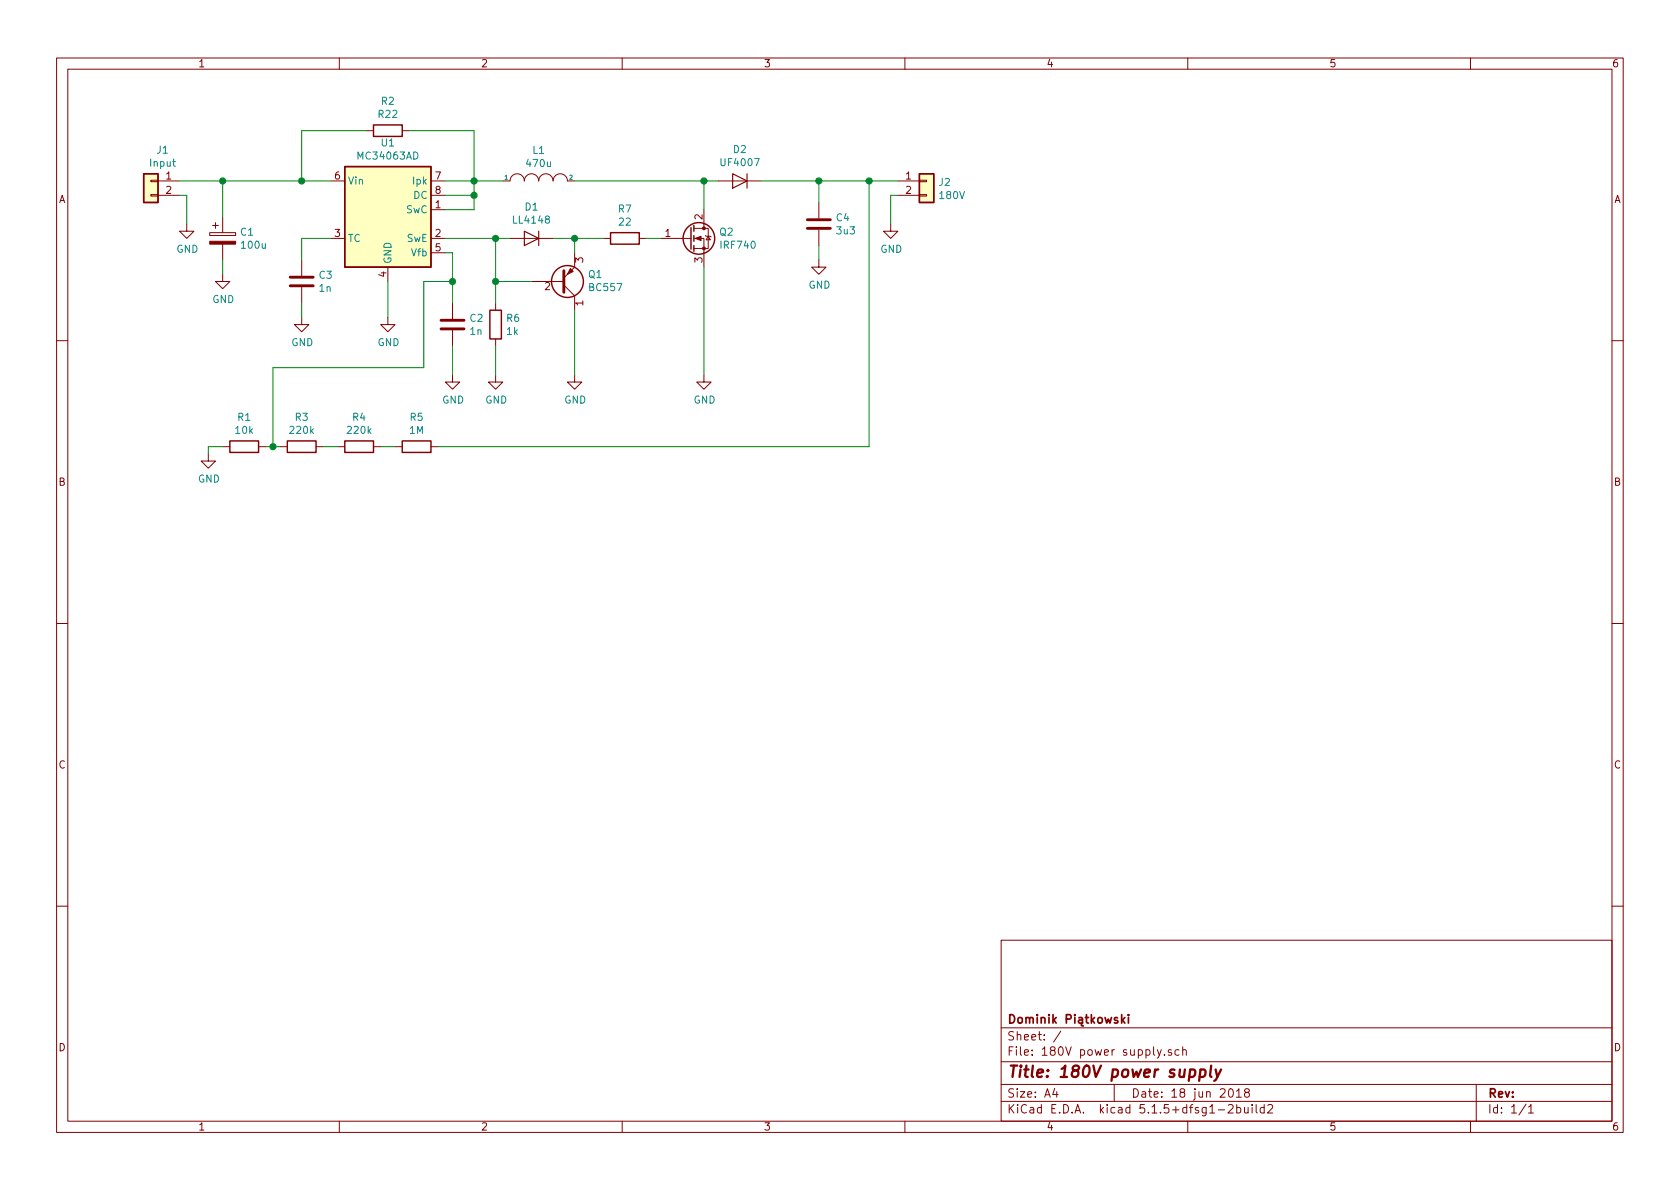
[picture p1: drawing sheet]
EESchema Schematic File Version 4
EELAYER 30 0
EELAYER END
$Descr A4 11693 8268
encoding utf-8
Sheet 1 1
Title "180V power supply"
Date "18 jun 2018"
Rev ""
Comp "Dominik Piątkowski"
Comment1 ""
Comment2 ""
Comment3 ""
Comment4 ""
$EndDescr
$Comp
L Device:R R2
U 1 1
P 2700 900
F 0 "R2" V 2493 900 50  0000 C CNN
F 1 "R22" V 2584 900 50  0000 C CNN
F 2 "Resistor_SMD:R_1206_3216Metric" V 2630 900 50  0001 C CNN
F 3 "~" H 2700 900 50  0001 C CNN
	1    2700 900 
	0    1    1    0   
$EndComp
$Comp
L Device:CP C1
U 1 1
P 1550 1650
F 0 "C1" H 1668 1696 50  0000 L CNN
F 1 "100u" H 1668 1605 50  0000 L CNN
F 2 "Capacitor_THT:C_Radial_D6.3mm_H11.0mm_P2.50mm" H 1588 1500 50  0001 C CNN
F 3 "~" H 1550 1650 50  0001 C CNN
	1    1550 1650
	1    0    0    -1  
$EndComp
$Comp
L Device:C C2
U 1 1
P 3150 2250
F 0 "C2" H 3265 2296 50  0000 L CNN
F 1 "1n" H 3265 2205 50  0000 L CNN
F 2 "Capacitor_SMD:C_0805_2012Metric" H 3188 2100 50  0001 C CNN
F 3 "~" H 3150 2250 50  0001 C CNN
	1    3150 2250
	1    0    0    -1  
$EndComp
$Comp
L Regulator_Switching:MC34063AD U1
U 1 1
P 2700 1450
F 0 "U1" H 2700 1917 50  0000 C CNN
F 1 "MC34063AD" H 2700 1826 50  0000 C CNN
F 2 "Package_SO:SOIC-8_3.9x4.9mm_P1.27mm" H 2750 1000 50  0001 L CNN
F 3 "http://www.onsemi.com/pub_link/Collateral/MC34063A-D.PDF" H 3200 1350 50  0001 C CNN
	1    2700 1450
	1    0    0    -1  
$EndComp
$Comp
L Device:C C3
U 1 1
P 2100 1950
F 0 "C3" H 2215 1996 50  0000 L CNN
F 1 "1n" H 2215 1905 50  0000 L CNN
F 2 "Capacitor_SMD:C_0805_2012Metric" H 2138 1800 50  0001 C CNN
F 3 "~" H 2100 1950 50  0001 C CNN
	1    2100 1950
	1    0    0    -1  
$EndComp
Wire Wire Line
	2850 900  3300 900 
Wire Wire Line
	3300 900  3300 1250
Wire Wire Line
	3300 1250 3100 1250
Wire Wire Line
	2550 900  2100 900 
Wire Wire Line
	2100 900  2100 1250
Connection ~ 2100 1250
Wire Wire Line
	2100 1250 2300 1250
Wire Wire Line
	2100 1650 2300 1650
$Comp
L power:GND #PWR0101
U 1 1
P 1550 1900
F 0 "#PWR0101" H 1550 1650 50  0001 C CNN
F 1 "GND" H 1555 1727 50  0000 C CNN
F 2 "" H 1550 1900 50  0001 C CNN
F 3 "" H 1550 1900 50  0001 C CNN
	1    1550 1900
	1    0    0    -1  
$EndComp
$Comp
L power:GND #PWR0102
U 1 1
P 1300 1550
F 0 "#PWR0102" H 1300 1300 50  0001 C CNN
F 1 "GND" H 1305 1377 50  0000 C CNN
F 2 "" H 1300 1550 50  0001 C CNN
F 3 "" H 1300 1550 50  0001 C CNN
	1    1300 1550
	1    0    0    -1  
$EndComp
Wire Wire Line
	1250 1250 1550 1250
Wire Wire Line
	1550 1500 1550 1250
Connection ~ 1550 1250
Wire Wire Line
	1550 1250 2100 1250
Wire Wire Line
	1550 1800 1550 1900
$Comp
L power:GND #PWR0103
U 1 1
P 2100 2200
F 0 "#PWR0103" H 2100 1950 50  0001 C CNN
F 1 "GND" H 2105 2027 50  0000 C CNN
F 2 "" H 2100 2200 50  0001 C CNN
F 3 "" H 2100 2200 50  0001 C CNN
	1    2100 2200
	1    0    0    -1  
$EndComp
$Comp
L power:GND #PWR0104
U 1 1
P 2700 2200
F 0 "#PWR0104" H 2700 1950 50  0001 C CNN
F 1 "GND" H 2705 2027 50  0000 C CNN
F 2 "" H 2700 2200 50  0001 C CNN
F 3 "" H 2700 2200 50  0001 C CNN
	1    2700 2200
	1    0    0    -1  
$EndComp
Wire Wire Line
	3100 1750 3150 1750
$Comp
L power:GND #PWR0105
U 1 1
P 3150 2600
F 0 "#PWR0105" H 3150 2350 50  0001 C CNN
F 1 "GND" H 3155 2427 50  0000 C CNN
F 2 "" H 3150 2600 50  0001 C CNN
F 3 "" H 3150 2600 50  0001 C CNN
	1    3150 2600
	1    0    0    -1  
$EndComp
Wire Wire Line
	2100 1650 2100 1800
Wire Wire Line
	2100 2100 2100 2200
Wire Wire Line
	2700 1950 2700 2200
Wire Wire Line
	3100 1450 3300 1450
Wire Wire Line
	3300 1450 3300 1350
Connection ~ 3300 1250
Wire Wire Line
	3100 1350 3300 1350
Connection ~ 3300 1350
Wire Wire Line
	3300 1350 3300 1250
$Comp
L pspice:INDUCTOR L1
U 1 1
P 3750 1250
F 0 "L1" H 3750 1465 50  0000 C CNN
F 1 "470u" H 3750 1374 50  0000 C CNN
F 2 "Inductor_THT:L_Radial_D8.7mm_P5.00mm_Fastron_07HCP" H 3750 1250 50  0001 C CNN
F 3 "~" H 3750 1250 50  0001 C CNN
	1    3750 1250
	1    0    0    -1  
$EndComp
Wire Wire Line
	3500 1250 3300 1250
$Comp
L Diode:LL4148 D1
U 1 1
P 3700 1650
F 0 "D1" H 3700 1434 50  0000 C CNN
F 1 "LL4148" H 3700 1525 50  0000 C CNN
F 2 "Diode_SMD:D_MiniMELF" H 3700 1475 50  0001 C CNN
F 3 "http://www.vishay.com/docs/85557/ll4148.pdf" H 3700 1650 50  0001 C CNN
	1    3700 1650
	-1   0    0    1   
$EndComp
$Comp
L Device:R R6
U 1 1
P 3450 2250
F 0 "R6" H 3520 2296 50  0000 L CNN
F 1 "1k" H 3520 2205 50  0000 L CNN
F 2 "Resistor_SMD:R_1206_3216Metric" V 3380 2250 50  0001 C CNN
F 3 "~" H 3450 2250 50  0001 C CNN
	1    3450 2250
	1    0    0    -1  
$EndComp
$Comp
L power:GND #PWR0106
U 1 1
P 3450 2600
F 0 "#PWR0106" H 3450 2350 50  0001 C CNN
F 1 "GND" H 3455 2427 50  0000 C CNN
F 2 "" H 3450 2600 50  0001 C CNN
F 3 "" H 3450 2600 50  0001 C CNN
	1    3450 2600
	1    0    0    -1  
$EndComp
$Comp
L Transistor_BJT:BC557 Q1
U 1 1
P 3900 1950
F 0 "Q1" H 4091 1904 50  0000 L CNN
F 1 "BC557" H 4091 1995 50  0000 L CNN
F 2 "Package_TO_SOT_THT:TO-92_Inline_Wide" H 4100 1875 50  0001 L CIN
F 3 "http://www.fairchildsemi.com/ds/BC/BC557.pdf" H 3900 1950 50  0001 L CNN
	1    3900 1950
	1    0    0    1   
$EndComp
Wire Wire Line
	3450 2100 3450 1950
Wire Wire Line
	3450 1650 3550 1650
Wire Wire Line
	3700 1950 3450 1950
Connection ~ 3450 1950
Wire Wire Line
	3450 1950 3450 1650
Wire Wire Line
	3450 2400 3450 2600
Wire Wire Line
	3850 1650 4000 1650
Wire Wire Line
	4000 1650 4000 1750
$Comp
L power:GND #PWR0107
U 1 1
P 4000 2600
F 0 "#PWR0107" H 4000 2350 50  0001 C CNN
F 1 "GND" H 4005 2427 50  0000 C CNN
F 2 "" H 4000 2600 50  0001 C CNN
F 3 "" H 4000 2600 50  0001 C CNN
	1    4000 2600
	1    0    0    -1  
$EndComp
Wire Wire Line
	4000 2150 4000 2600
$Comp
L Device:R R7
U 1 1
P 4350 1650
F 0 "R7" V 4143 1650 50  0000 C CNN
F 1 "22" V 4234 1650 50  0000 C CNN
F 2 "Resistor_SMD:R_1206_3216Metric" V 4280 1650 50  0001 C CNN
F 3 "~" H 4350 1650 50  0001 C CNN
	1    4350 1650
	0    1    1    0   
$EndComp
Wire Wire Line
	4200 1650 4000 1650
Connection ~ 4000 1650
$Comp
L Diode:1N4007 D2
U 1 1
P 5150 1250
F 0 "D2" H 5150 1034 50  0000 C CNN
F 1 "UF4007" H 5150 1125 50  0000 C CNN
F 2 "Diode_THT:D_DO-41_SOD81_P10.16mm_Horizontal" H 5150 1075 50  0001 C CNN
F 3 "" H 5150 1250 50  0001 C CNN
	1    5150 1250
	-1   0    0    1   
$EndComp
$Comp
L Transistor_FET:IRF740 Q2
U 1 1
P 4800 1650
F 0 "Q2" H 5004 1696 50  0000 L CNN
F 1 "IRF740" H 5004 1605 50  0000 L CNN
F 2 "Package_TO_SOT_THT:TO-220-3_Vertical" H 5050 1575 50  0001 L CIN
F 3 "http://www.vishay.com/docs/91054/91054.pdf" H 4800 1650 50  0001 L CNN
	1    4800 1650
	1    0    0    -1  
$EndComp
Wire Wire Line
	3450 1650 3100 1650
Connection ~ 3450 1650
$Comp
L power:GND #PWR0108
U 1 1
P 4900 2600
F 0 "#PWR0108" H 4900 2350 50  0001 C CNN
F 1 "GND" H 4905 2427 50  0000 C CNN
F 2 "" H 4900 2600 50  0001 C CNN
F 3 "" H 4900 2600 50  0001 C CNN
	1    4900 2600
	1    0    0    -1  
$EndComp
Wire Wire Line
	4900 1850 4900 2600
Wire Wire Line
	4600 1650 4500 1650
Wire Wire Line
	4000 1250 4900 1250
Wire Wire Line
	4900 1250 4900 1450
Wire Wire Line
	5000 1250 4900 1250
Connection ~ 4900 1250
$Comp
L Connector_Generic:Conn_01x02 J1
U 1 1
P 1050 1250
F 0 "J1" H 968 1467 50  0000 C CNN
F 1 "Input" H 968 1376 50  0000 C CNN
F 2 "Connector_PinHeader_2.54mm:PinHeader_1x02_P2.54mm_Horizontal" H 1050 1250 50  0001 C CNN
F 3 "~" H 1050 1250 50  0001 C CNN
	1    1050 1250
	-1   0    0    -1  
$EndComp
Wire Wire Line
	1300 1350 1250 1350
Wire Wire Line
	1300 1350 1300 1550
$Comp
L Device:C C4
U 1 1
P 5700 1550
F 0 "C4" H 5815 1596 50  0000 L CNN
F 1 "3u3" H 5815 1505 50  0000 L CNN
F 2 "Capacitor_THT:C_Rect_L29.0mm_W7.6mm_P27.50mm_MKT" H 5738 1400 50  0001 C CNN
F 3 "~" H 5700 1550 50  0001 C CNN
	1    5700 1550
	1    0    0    -1  
$EndComp
$Comp
L Connector_Generic:Conn_01x02 J2
U 1 1
P 6450 1250
F 0 "J2" H 6530 1242 50  0000 L CNN
F 1 "180V" H 6530 1151 50  0000 L CNN
F 2 "Connector_PinHeader_2.54mm:PinHeader_1x02_P2.54mm_Horizontal" H 6450 1250 50  0001 C CNN
F 3 "~" H 6450 1250 50  0001 C CNN
	1    6450 1250
	1    0    0    -1  
$EndComp
Wire Wire Line
	5300 1250 5700 1250
Wire Wire Line
	5700 1400 5700 1250
Connection ~ 5700 1250
Wire Wire Line
	5700 1250 6050 1250
$Comp
L power:GND #PWR0109
U 1 1
P 5700 1800
F 0 "#PWR0109" H 5700 1550 50  0001 C CNN
F 1 "GND" H 5705 1627 50  0000 C CNN
F 2 "" H 5700 1800 50  0001 C CNN
F 3 "" H 5700 1800 50  0001 C CNN
	1    5700 1800
	1    0    0    -1  
$EndComp
Wire Wire Line
	5700 1700 5700 1800
$Comp
L power:GND #PWR0110
U 1 1
P 6200 1550
F 0 "#PWR0110" H 6200 1300 50  0001 C CNN
F 1 "GND" H 6205 1377 50  0000 C CNN
F 2 "" H 6200 1550 50  0001 C CNN
F 3 "" H 6200 1550 50  0001 C CNN
	1    6200 1550
	1    0    0    -1  
$EndComp
Wire Wire Line
	6250 1350 6200 1350
Wire Wire Line
	6200 1350 6200 1550
$Comp
L Device:R R1
U 1 1
P 1700 3100
F 0 "R1" V 1493 3100 50  0000 C CNN
F 1 "10k" V 1584 3100 50  0000 C CNN
F 2 "Resistor_SMD:R_1206_3216Metric" V 1630 3100 50  0001 C CNN
F 3 "~" H 1700 3100 50  0001 C CNN
	1    1700 3100
	0    1    1    0   
$EndComp
$Comp
L Device:R R3
U 1 1
P 2100 3100
F 0 "R3" V 1893 3100 50  0000 C CNN
F 1 "220k" V 1984 3100 50  0000 C CNN
F 2 "Resistor_SMD:R_1206_3216Metric" V 2030 3100 50  0001 C CNN
F 3 "~" H 2100 3100 50  0001 C CNN
	1    2100 3100
	0    1    1    0   
$EndComp
$Comp
L Device:R R4
U 1 1
P 2500 3100
F 0 "R4" V 2293 3100 50  0000 C CNN
F 1 "220k" V 2384 3100 50  0000 C CNN
F 2 "Resistor_SMD:R_1206_3216Metric" V 2430 3100 50  0001 C CNN
F 3 "~" H 2500 3100 50  0001 C CNN
	1    2500 3100
	0    1    1    0   
$EndComp
$Comp
L Device:R R5
U 1 1
P 2900 3100
F 0 "R5" V 2693 3100 50  0000 C CNN
F 1 "1M" V 2784 3100 50  0000 C CNN
F 2 "Resistor_SMD:R_1206_3216Metric" V 2830 3100 50  0001 C CNN
F 3 "~" H 2900 3100 50  0001 C CNN
	1    2900 3100
	0    1    1    0   
$EndComp
Wire Wire Line
	3150 1750 3150 1950
Wire Wire Line
	3150 2400 3150 2600
Wire Wire Line
	3050 3100 6050 3100
Wire Wire Line
	6050 3100 6050 1250
Connection ~ 6050 1250
Wire Wire Line
	6050 1250 6250 1250
Wire Wire Line
	2750 3100 2650 3100
Wire Wire Line
	2350 3100 2250 3100
Wire Wire Line
	1950 3100 1900 3100
Wire Wire Line
	1900 3100 1900 2550
Wire Wire Line
	1900 2550 2950 2550
Wire Wire Line
	2950 2550 2950 1950
Wire Wire Line
	2950 1950 3150 1950
Connection ~ 1900 3100
Wire Wire Line
	1900 3100 1850 3100
Connection ~ 3150 1950
Wire Wire Line
	3150 1950 3150 2100
$Comp
L power:GND #PWR0111
U 1 1
P 1450 3150
F 0 "#PWR0111" H 1450 2900 50  0001 C CNN
F 1 "GND" H 1455 2977 50  0000 C CNN
F 2 "" H 1450 3150 50  0001 C CNN
F 3 "" H 1450 3150 50  0001 C CNN
	1    1450 3150
	1    0    0    -1  
$EndComp
Wire Wire Line
	1550 3100 1450 3100
Wire Wire Line
	1450 3100 1450 3150
$EndSCHEMATC
